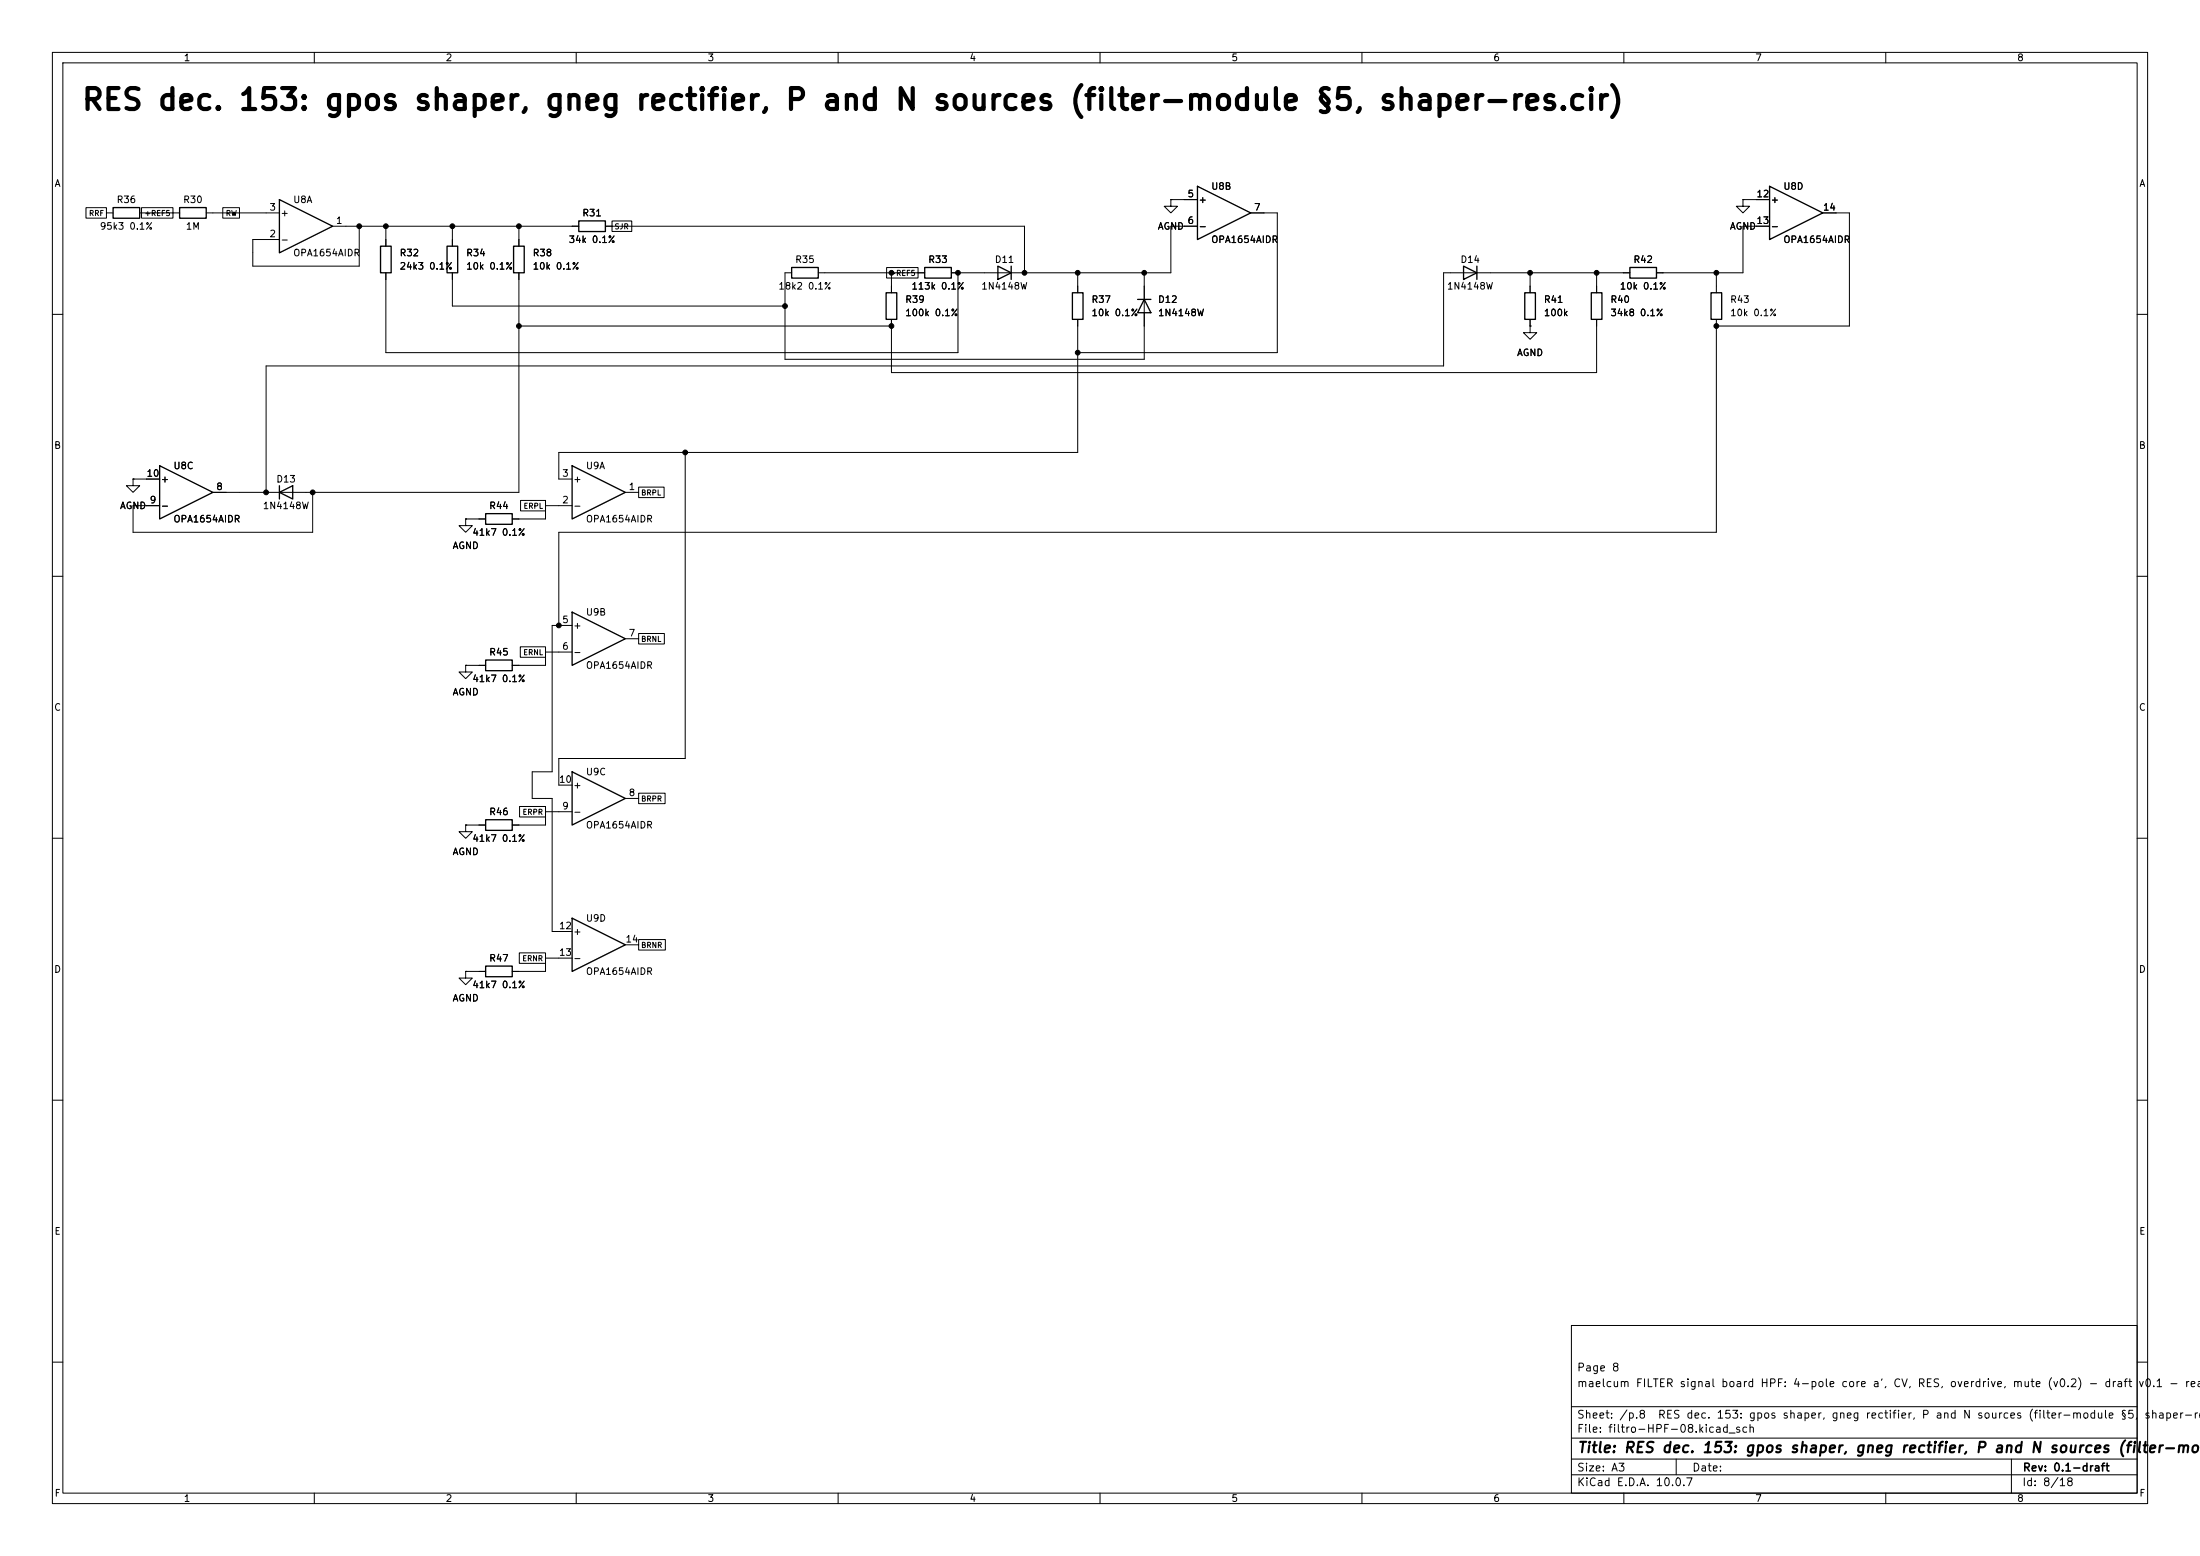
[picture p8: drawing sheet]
<svg xmlns="http://www.w3.org/2000/svg" width="420mm" height="297mm" viewBox="0 0 420 297" stroke-linecap="round" stroke-linejoin="round" font-family="sans-serif">
<g fill="none" stroke="#000" stroke-width=".19">
<path d="M10 10h400v277h-400zM12 12h396v273h-396zM60 10v2M110 10v2M160 10v2M210 10v2M260 10v2M310 10v2M360 10v2M16.4 39.6h3.9v2h-3.9zM27 39.6h6v2h-6zM42.5 39.6h3.2v2h-3.2z"/>
<path d="M223.5 38.1v1.3h1.3l-1.3 1.2-1.3-1.2h1.3M223.5 38.1h.1M223.5 38.1h5.1M332.7 38.1v1.3h1.3l-1.3 1.2-1.2-1.2h1.2M332.7 38.1h.1M332.7 38.1h5.1M20.3 40.6h1.3M26.7 40.6h7.6M39.4 40.6h13.9M63.5 43.2h47M68.6 43.2v7.6h-20.3v-5.1h5M73.7 43.2v3.8"/>
<path d="M73.7 52.1v15.2h109.2v-15.2M86.4 43.2v3.8M86.4 52.1v6.3h63.5M99.1 43.2v3.8M99.1 52.1v41.9h-58.5M115.6 43.2h80v8.9M116.8 42.2h3.8v2h-3.8zM151.1 52.1h-1.2v16.5h68.5v-16.5M156.2 52.1h20.3M169.3 51.1h6v2h-6zM170.2 52.1v3.8M205.7 52.1v3.8"/>
<path d="M228.6 43.2h-5.1v8.9h-41.9M238.8 40.6h5v26.7h-38.1M292.1 52.1v3.8M304.8 52.1v3.8M311.1 52.1h-35.5v17.8h-224.8v24.1M327.7 52.1v3.8M337.8 43.2h-5.1v8.9h-16.5M348 40.6h5.1v21.6h-25.4M10 60h2M99.1 62.2h71.1M170.2 61v10.1h134.6v-10.1M205.7 61v25.4h-99v5h2.5"/>
<path d="M292.1 62.2v1.3h1.3l-1.3 1.3-1.3-1.3h1.3M292.1 62.2h.1M292.1 61v1.2M327.7 61v40.6h-221v17.8M408 60h2M25.4 91.4v1.3h1.3l-1.3 1.3-1.3-1.3h1.3M25.4 91.4h.1M25.4 91.4h5.1M59.7 94v7.6h-34.3v-5.1h5.1M88.9 99.1v1.2h1.3l-1.3 1.3-1.3-1.3h1.3M88.9 99.1h.1M88.9 99.1h3.8"/>
<path d="M99.4 95.5h4.7v2h-4.7zM104.1 96.5h5.1M104.1 96.5v2.6h-6.3M119.4 94h2.5M121.9 93h4.9v2h-4.9zM130.8 86.4v58.4h-24.1v5.1h2.5M10 110h2M109.2 119.4h-3.8v27.9h-3.8v5.1h3.8v25.4h3.8M408 110h2M88.9 127v1.3h1.3l-1.3 1.2-1.3-1.2h1.3M88.9 127h.1M88.9 127h3.8"/>
<path d="M99.3 123.5h4.8v2h-4.8zM104.1 124.5v2.5h-6.3M104.1 124.5h5.1M119.4 121.9h2.5M121.9 120.9h4.9v2h-4.9zM10 160h2M88.9 157.5v1.3h1.3l-1.3 1.2-1.3-1.2h1.3M88.9 157.5h.1M88.9 157.5h3.8M99.2 153.9h4.9v2h-4.9zM104.1 154.9v2.6h-6.3M104.1 154.9h5.1"/>
<path d="M119.4 152.4h2.5M121.9 151.4h5.1v2h-5.1zM408 160h2M121.9 179.3h5.1v2h-5.1zM88.9 185.4v1.3h1.3l-1.3 1.3-1.3-1.3h1.3M88.9 185.4h.1M88.9 185.4h3.8M99.1 181.9h5v2h-5zM104.1 182.9v2.5h-6.3M104.1 182.9h5.1M119.4 180.3h2.5M10 210h2"/>
<path d="M408 210h2M300 253h108v32h-108zM10 260h2M300 278.5h108M300 274.5h108M300 268.5h108M320 278.5v3M384 278.5v6.5M408 260h2M60 285v2M110 285v2M160 285v2"/>
<path d="M210 285v2M260 285v2M300 281.5h108M310 285v2M360 285v2"/>
</g>
<g fill="none" stroke="#000" stroke-width=".25">
<path d="M21.6 39.6h5.1v2.1h-5.1zM34.3 39.6h5.1v2.1h-5.1zM53.3 38.1l10.2 5.1-10.2 5.1zM228.6 35.6l10.2 5-10.2 5.1zM337.8 35.6l10.2 5-10.2 5.1zM72.6 47h2.1v5.1h-2.1zM85.3 47h2.1v5.1h-2.1zM98 47h2.1v5.1h-2.1zM110.5 42.2h5.1v2h-5.1zM151.1 51.1h5.1v2h-5.1zM169.2 55.9h2v5.1h-2zM176.5 51.1h5.1v2h-5.1z"/>
<path d="M190.5 50.8l2.5 1.3-2.5 1.2zM193 50.8v2.5M204.7 55.9h2.1v5.1h-2.1zM217.2 57.2h2.5M218.4 57.2l1.3 2.5h-2.5zM279.4 50.8l2.5 1.3-2.5 1.2zM281.9 50.8v2.5M291.1 55.9h2v5.1h-2zM303.8 55.9h2v5.1h-2zM311.1 51.1h5.1v2h-5.1zM326.6 55.9h2.1v5.1h-2.1zM30.5 88.9l10.1 5.1-10.1 5.1z"/>
<path d="M53.3 94l2.6-1.3v2.6zM53.3 92.7v2.6M92.7 98h5.1v2.1h-5.1zM109.2 88.9l10.2 5.1-10.2 5.1zM109.2 116.8l10.2 5.1-10.2 5.1zM92.7 126h5.1v2h-5.1zM92.7 156.5h5.1v2h-5.1zM109.2 147.3l10.2 5.1-10.2 5.1zM109.2 175.3l10.2 5-10.2 5.1zM92.7 184.4h5.1v2h-5.1z"/>
</g>
<g fill="#000" stroke="#000" stroke-width=".19">
<circle cx="68.6" cy="43.2" r=".46"/>
<circle cx="73.7" cy="43.2" r=".46"/>
<circle cx="86.4" cy="43.2" r=".46"/>
<circle cx="99.1" cy="43.2" r=".46"/>
<circle cx="149.9" cy="58.4" r=".46"/>
<circle cx="170.2" cy="52.1" r=".46"/>
<circle cx="182.9" cy="52.1" r=".46"/>
<circle cx="195.6" cy="52.1" r=".46"/>
<circle cx="205.7" cy="52.1" r=".46"/>
<circle cx="218.4" cy="52.1" r=".46"/>
<circle cx="292.1" cy="52.1" r=".46"/>
<circle cx="304.8" cy="52.1" r=".46"/>
<circle cx="327.7" cy="52.1" r=".46"/>
<circle cx="99.1" cy="62.2" r=".46"/>
<circle cx="170.2" cy="62.2" r=".46"/>
<circle cx="205.7" cy="67.3" r=".46"/>
<circle cx="327.7" cy="62.2" r=".46"/>
<circle cx="50.8" cy="94" r=".46"/>
<circle cx="59.7" cy="94" r=".46"/>
<circle cx="130.8" cy="86.4" r=".46"/>
<circle cx="106.7" cy="119.4" r=".46"/>
</g>
<text font-size="4" x="15.4" y="22">RES dec. 153: gpos shaper, gneg rectifier, P and N sources (filter-module §5, shaper-res.cir)</text>
<text font-size="2" x="301" y="277.8">Title: RES dec. 153: gpos shaper, gneg rectifier, P and N sources (filter-mod</text>
<g font-size="1.5">
<text x="300.9" y="262.1">Page 8</text>
<text x="300.9" y="265.1">maelcum FILTER signal board HPF: 4-pole core a', CV, RES, overdrive, mute (v0.2) - draft</text>
<text x="408.1" y="265.1">v0.1 - read</text>
<text x="300.9" y="273.8">File: filtro-HPF-08.kicad_sch</text>
<text x="300.9" y="271.1">Sheet: /p.8</text>
<text x="316.4" y="271.1">RES dec. 153: gpos shaper, gneg rectifier, P and N sources (filter-module §5,</text>
<text x="409.2" y="271.1">shaper-res</text>
<text x="300.9" y="281.2">Size: A3</text>
<text x="322.9" y="281.2">Date:</text>
<text x="386" y="281.2">Rev: 0.1-draft</text>
<text x="300.9" y="284">KiCad E.D.A. 10.0.7</text>
<text x="385.9" y="284">Id: 8/18</text>
</g>
<g font-size="1.3">
<text x="35" y="12">1</text>
<text x="85" y="12">2</text>
<text x="135" y="12">3</text>
<text x="185" y="12">4</text>
<text x="235" y="12">5</text>
<text x="285" y="12">6</text>
<text x="335" y="12">7</text>
<text x="385" y="12">8</text>
<text x="10.3" y="36">A</text>
<text x="408.3" y="36">A</text>
<text x="22.2" y="39.1">R36</text>
<text x="34.9" y="39.1">R30</text>
<text x="51.3" y="40.5">3</text>
<text x="53.4" y="41.6">+</text>
<text x="55.9" y="39.1">U8A</text>
<text x="111.1" y="41.6">R31</text>
<text x="226.6" y="38">5</text>
<text x="228.7" y="39.1">+</text>
<text x="231.1" y="36.5">U8B</text>
<text x="239.3" y="40.5">7</text>
<text x="335.2" y="38">12</text>
<text x="337.9" y="39.1">+</text>
<text x="340.3" y="36.5">U8D</text>
<text x="347.9" y="40.5">14</text>
<text x="19" y="44.1">95k3 0.1%</text>
<text x="35.4" y="44.1">1M</text>
<text x="51.3" y="45.6">2</text>
<text x="53.4" y="46.7">-</text>
<text x="64" y="43">1</text>
<text x="108.5" y="46.7">34k 0.1%</text>
<text x="220.9" y="44.1">AGND</text>
<text x="226.6" y="43">6</text>
<text x="228.7" y="44.1">-</text>
<text x="231.1" y="46.7">OPA1654AIDR</text>
<text x="330.1" y="44.1">AGND</text>
<text x="335.2" y="43">13</text>
<text x="337.9" y="44.1">-</text>
<text x="340.3" y="46.7">OPA1654AIDR</text>
<text x="55.9" y="49.2">OPA1654AIDR</text>
<text x="76.2" y="49.2">R32</text>
<text x="76.2" y="51.8">24k3 0.1%</text>
<text x="88.9" y="49.2">R34</text>
<text x="88.9" y="51.8">10k 0.1%</text>
<text x="101.6" y="49.2">R38</text>
<text x="101.6" y="51.8">10k 0.1%</text>
<text x="151.7" y="50.5">R35</text>
<text x="177.1" y="50.5">R33</text>
<text x="189.8" y="50.5">D11</text>
<text x="278.7" y="50.5">D14</text>
<text x="311.7" y="50.5">R42</text>
<text x="148.5" y="55.6">18k2 0.1%</text>
<text x="172.7" y="58.1">R39</text>
<text x="173.9" y="55.6">113k 0.1%</text>
<text x="187.2" y="55.6">1N4148W</text>
<text x="208.3" y="58.1">R37</text>
<text x="221" y="58.1">D12</text>
<text x="276.1" y="55.6">1N4148W</text>
<text x="294.6" y="58.1">R41</text>
<text x="307.3" y="58.1">R40</text>
<text x="309.1" y="55.6">10k 0.1%</text>
<text x="330.2" y="58.1">R43</text>
<text x="172.7" y="60.7">100k 0.1%</text>
<text x="208.3" y="60.7">10k 0.1%</text>
<text x="221" y="60.7">1N4148W</text>
<text x="294.6" y="60.7">100k</text>
<text x="307.3" y="60.7">34k8 0.1%</text>
<text x="330.2" y="60.7">10k 0.1%</text>
<text x="289.5" y="68.3">AGND</text>
<text x="10.2" y="86">B</text>
<text x="33" y="89.9">U8C</text>
<text x="111.7" y="89.9">U9A</text>
<text x="408.2" y="86">B</text>
<text x="27.9" y="91.3">10</text>
<text x="30.6" y="92.4">+</text>
<text x="41.2" y="93.8">8</text>
<text x="52.6" y="92.4">D13</text>
<text x="107.2" y="91.3">3</text>
<text x="109.3" y="92.4">+</text>
<text x="119.9" y="93.8">1</text>
<text x="22.8" y="97.5">AGND</text>
<text x="28.5" y="96.4">9</text>
<text x="30.6" y="97.5">-</text>
<text x="33" y="100">OPA1654AIDR</text>
<text x="50.1" y="97.5">1N4148W</text>
<text x="93.3" y="97.5">R44</text>
<text x="107.2" y="96.4">2</text>
<text x="109.3" y="97.5">-</text>
<text x="111.7" y="100">OPA1654AIDR</text>
<text x="86.3" y="105.1">AGND</text>
<text x="90.1" y="102.6">41k7 0.1%</text>
<text x="107.2" y="119.2">5</text>
<text x="111.7" y="117.8">U9B</text>
<text x="93.3" y="125.4">R45</text>
<text x="107.2" y="124.3">6</text>
<text x="109.3" y="120.3">+</text>
<text x="109.3" y="125.4">-</text>
<text x="119.9" y="121.8">7</text>
<text x="90.1" y="130.5">41k7 0.1%</text>
<text x="111.7" y="128">OPA1654AIDR</text>
<text x="10.2" y="136">C</text>
<text x="86.3" y="133">AGND</text>
<text x="408.2" y="136">C</text>
<text x="106.6" y="149.7">10</text>
<text x="111.7" y="148.3">U9C</text>
<text x="93.3" y="155.9">R46</text>
<text x="107.2" y="154.8">9</text>
<text x="109.3" y="155.9">-</text>
<text x="109.3" y="150.8">+</text>
<text x="119.9" y="152.3">8</text>
<text x="90.1" y="161">41k7 0.1%</text>
<text x="111.7" y="158.4">OPA1654AIDR</text>
<text x="86.3" y="163.5">AGND</text>
<text x="106.6" y="177.7">12</text>
<text x="109.3" y="178.8">+</text>
<text x="111.7" y="176.2">U9D</text>
<text x="10.2" y="186">D</text>
<text x="93.3" y="183.8">R47</text>
<text x="106.6" y="182.7">13</text>
<text x="109.3" y="183.8">-</text>
<text x="119.3" y="180.2">14</text>
<text x="408.2" y="186">D</text>
<text x="86.3" y="191.5">AGND</text>
<text x="90.1" y="188.9">41k7 0.1%</text>
<text x="111.7" y="186.4">OPA1654AIDR</text>
<text x="10.3" y="236">E</text>
<text x="408.3" y="236">E</text>
<text x="10.3" y="286">F</text>
<text x="35" y="287">1</text>
<text x="85" y="287">2</text>
<text x="135" y="287">3</text>
<text x="185" y="287">4</text>
<text x="235" y="287">5</text>
<text x="285" y="287">6</text>
<text x="335" y="287">7</text>
<text x="385" y="287">8</text>
<text x="408.3" y="286">F</text>
</g>
<g font-size="1">
<text x="16.9" y="41.5">RRF</text>
<text x="27.5" y="41.5">+REF5</text>
<text x="43" y="41.5">RW</text>
<text x="117.2" y="44">SJR</text>
<text x="169.7" y="52.9">-REF5</text>
<text x="122.3" y="94.8">BRPL</text>
<text x="99.9" y="97.3">ERPL</text>
<text x="99.8" y="125.3">ERNL</text>
<text x="122.3" y="122.7">BRNL</text>
<text x="99.7" y="155.8">ERPR</text>
<text x="122.3" y="153.2">BRPR</text>
<text x="99.6" y="183.7">ERNR</text>
<text x="122.3" y="181.2">BRNR</text>
</g>
</svg>
